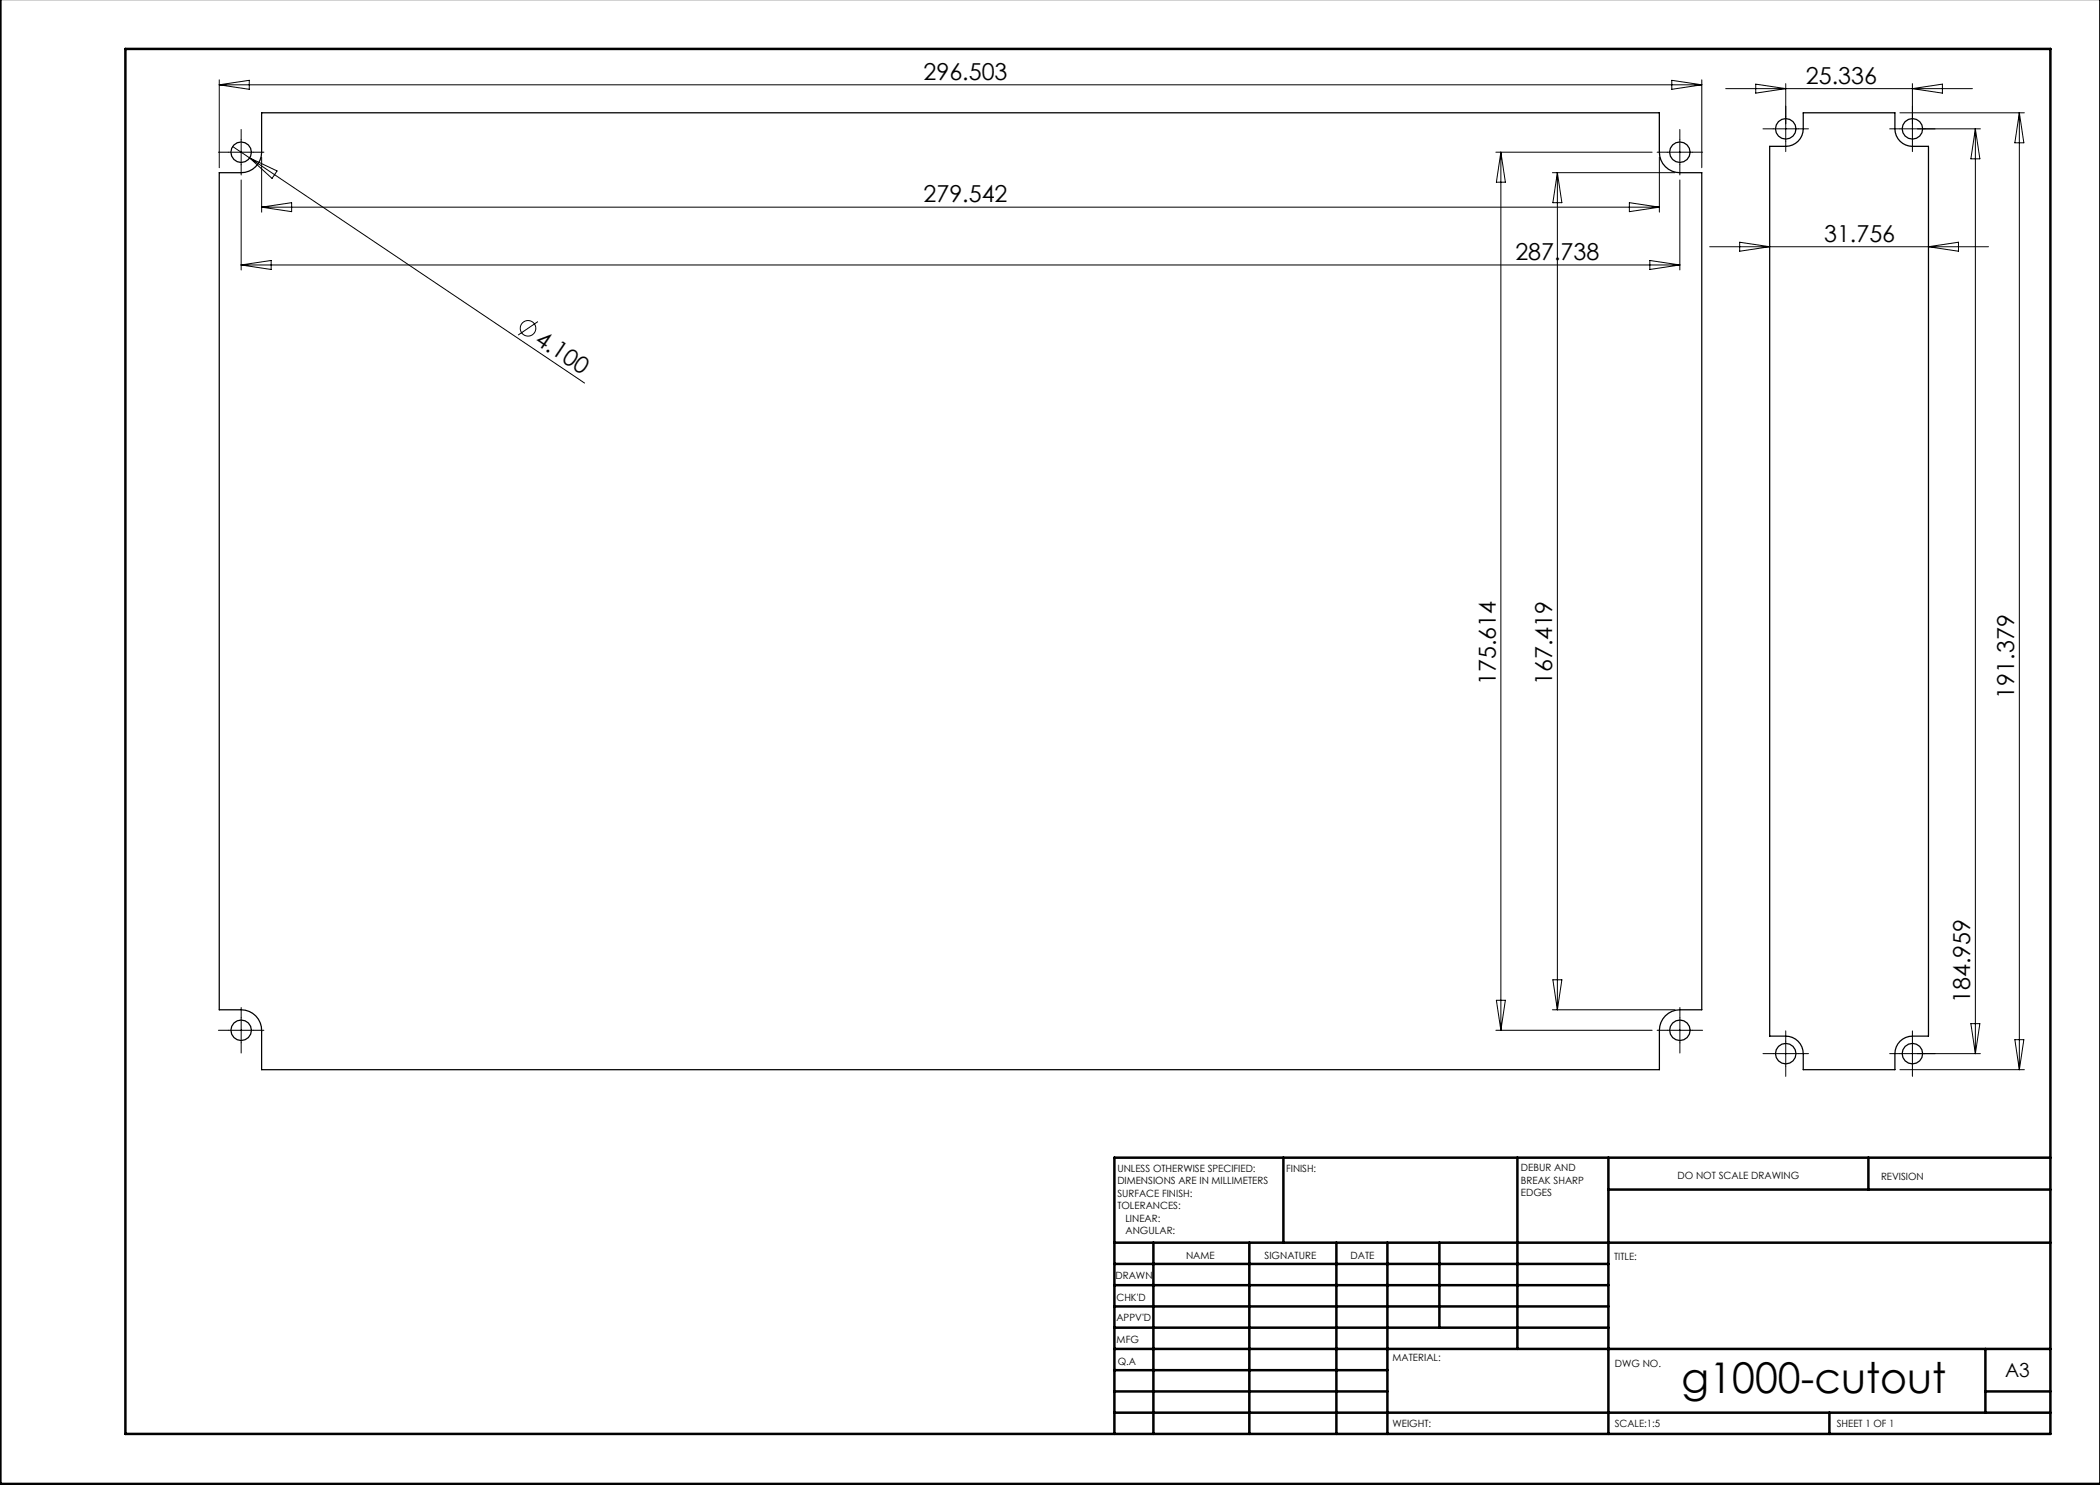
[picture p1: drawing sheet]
<svg xmlns="http://www.w3.org/2000/svg" width="420mm" height="297mm" viewBox="0 0 420 297" stroke-linecap="round" stroke-linejoin="round" font-family="sans-serif">
<g fill="none" stroke="#000" stroke-width=".2">
<path d="M43.9 16v17.5M43.9 17h296.5M43.9 17l6-.9v1.8zM334.4 16.1l6 .9-6 .9zM340.4 16v17.5M345.1 17.7h49.4M351.1 16.8l6 .9-6 .9zM357.1 16.7v11.6M382.5 16.7v11.6M382.5 17.7l6-.9v1.8zM45.7 30.4h5M46.5 29.3l70.4 47.3"/>
<path d="M48.2 27.9v5M48.2 36v18M49.9 31.6l5.5 2.6-1 1.5zM52.3 31.4v11M299.2 30.4h31.2M300.2 30.4v175.7M300.2 30.4l.9 6h-1.8zM310.5 34.5h24.5M311.5 34.5v167.5M311.5 34.5l.9 6h-1.8zM331.9 31.4v11M333.5 30.4h5"/>
<path d="M336 36v18M336 27.9v5M354.6 25.8h5M380 22.6h24.9M395.1 25.8v184.9M395.1 25.8l.9 6h-1.8zM396.1 25.8h-16.1M403.9 22.6v191.3M403.9 22.6l.9 6h-1.8zM48.2 53h287.8M48.2 53l6-.9v1.8zM52.3 41.4h279.6"/>
<path d="M52.3 41.4l6-.9v1.8zM325.9 40.5l6 .9-6 .9zM330 52.1l6 .9-6 .9zM341.9 49.3h55.8M347.9 48.4l6 .9-6 .9zM385.7 49.3l6-.9v1.8zM107.6 64.3l-4 2.7M310.6 196h1.8l-.9 6zM45.7 206.1h5M48.2 203.6v5M299.2 206.1h31.2M299.3 200.1h1.8l-.9 6z"/>
<path d="M310.5 202h24.5M333.5 206.1h5M336 203.6v5M354.6 210.7h5M357.1 208.2v5M380 210.7h16.1M380 213.9h24.9M382.5 208.2v5M394.2 204.7h1.8l-.9 6zM403 207.9h1.8l-.9 6z"/>
<circle cx="105.6" cy="65.7" r="1.56"/>
</g>
<g fill="none" stroke="#000" stroke-width=".2" stroke-dasharray="15.2 1.3 1.3 1.3">
<path d="M45.7 30.4h-2M48.2 27.9v-2M48.2 32.9v2.1M50.7 30.4h2.1M333.5 30.4h-2.1M336 27.9v-2M336 32.9v2.1M338.5 30.4h2M354.6 25.8h-2M357.1 23.3v-2.1M357.1 28.3v2M359.6 25.8h2.1"/>
<path d="M380 25.8h-2.1M382.5 23.3v-2.1M382.5 28.3v2M385 25.8h2M45.7 206.1h-2M48.2 203.6v-2.1M48.2 208.6v2M50.7 206.1h2.1M333.5 206.1h-2.1M336 203.6v-2.1M336 208.6v2M338.5 206.1h2"/>
<path d="M354.6 210.7h-2M357.1 208.2v-2M357.1 213.2v2.1M359.6 210.7h2.1M380 210.7h-2.1M382.5 208.2v-2M382.5 213.2v2.1M385 210.7h2"/>
</g>
<g fill="none" stroke="#000" stroke-width=".5">
<path d="M.1 -.1v296.9h419.9M25.1 9.8h385v277h-385zM256.7 231.5v17M303.5 231.5v38.3M321.7 231.5v55.3M321.7 237.9h88.4M373.7 231.5v6.4M410.1 231.5h-187.2v55.3M222.9 248.5h187.2M222.9 257h98.8M222.9 252.8h98.8M230.7 248.5v38.3"/>
<path d="M249.9 248.5v38.3M267.3 248.5v38.3M277.5 248.5v38.3M287.9 248.5v17M222.9 265.5h98.8M222.9 261.3h98.8M222.9 278.3h54.6M222.9 274h54.6M222.9 269.8h187.2M397.1 278.3h13M397.1 269.8v12.7M222.9 282.5h187.2"/>
<path d="M365.9 282.5v4.3"/>
</g>
<g fill="none" stroke="#000" stroke-width=".25">
<path d="M52.3 22.6h279.6v7.8a4.1 4.1 0 0 0 4.1 4.1h4.4v167.5h-4.4a4.1 4.1 0 0 0-4.1 4.1v7.8h-279.6v-7.7a4.1 4.1 0 0 0-4.1-4.2h-4.3v-167.5h4.3a4.1 4.1 0 0 0 4.1-4.1zM360.6 22.6h18.4v3.2a3.5 3.5 0 0 0 3.5 3.5h3.2v177.9h-3.2a3.5 3.5 0 0 0-3.5 3.5v3.2h-18.4v-3.2a3.5 3.5 0 0 0-3.5-3.5h-3.2v-177.9h3.2a3.5 3.5 0 0 0 3.5-3.5z"/>
<circle cx="48.2" cy="30.4" r="2.05"/>
<circle cx="336" cy="30.4" r="2.05"/>
<circle cx="357.1" cy="25.8" r="2.05"/>
<circle cx="382.5" cy="25.8" r="2.05"/>
<circle cx="48.2" cy="206.1" r="2.05"/>
<circle cx="336" cy="206.1" r="2.05"/>
<circle cx="357.1" cy="210.7" r="2.05"/>
<circle cx="382.5" cy="210.7" r="2.05"/>
</g>
<text font-size="8.5" x="336.3" y="278.5">g1000-cutout</text>
<g font-size="4.7">
<text x="184.7" y="15.9">296.503</text>
<text x="361.2" y="16.7">25.336</text>
<text x="184.7" y="40.4">279.542</text>
<text x="303.1" y="52">287.738</text>
<text x="364.8" y="48.3">31.756</text>
<text x="106.8" y="68.5" transform="rotate(34 106.8 68.5)">4.100</text>
<text x="299.2" y="137" transform="rotate(-90 299.2 137)">175.614</text>
<text x="310.5" y="137" transform="rotate(-90 310.5 137)">167.419</text>
<text x="402.9" y="139.7" transform="rotate(-90 402.9 139.7)">191.379</text>
<text x="394.1" y="200.6" transform="rotate(-90 394.1 200.6)">184.959</text>
</g>
<text font-size="3.9" x="401" y="275.4">A3</text>
<g font-size="2">
<text x="223.5" y="234.4">UNLESS OTHERWISE SPECIFIED:</text>
<text x="223.5" y="236.9">DIMENSIONS ARE IN MILLIMETERS</text>
<text x="223.5" y="239.4">SURFACE FINISH:</text>
<text x="257.2" y="234.4">FINISH:</text>
<text x="304.2" y="234.3">DEBUR AND</text>
<text x="304.2" y="236.8">BREAK SHARP</text>
<text x="304.2" y="239.3">EDGES</text>
<text x="335.5" y="235.8">DO NOT SCALE DRAWING</text>
<text x="376.2" y="236">REVISION</text>
<text x="223.5" y="241.9">TOLERANCES:</text>
<text x="225.1" y="244.4">LINEAR:</text>
<text x="225.1" y="246.9">ANGULAR:</text>
<text x="237.2" y="251.8">NAME</text>
<text x="252.9" y="251.7">SIGNATURE</text>
<text x="270.1" y="251.7">DATE</text>
<text x="223.1" y="255.9">DRAWN</text>
<text x="322.8" y="252">TITLE:</text>
<text x="223.3" y="260.1">CHK'D</text>
<text x="223.3" y="264.2">APPV'D</text>
<text x="223.3" y="268.6">MFG</text>
<text x="223.5" y="272.9">Q.A</text>
<text x="278.5" y="272.3">MATERIAL:</text>
<text x="323" y="273.4">DWG NO.</text>
<text x="278.5" y="285.3">WEIGHT:</text>
<text x="323" y="285.4">SCALE:1:5</text>
<text x="367.4" y="285.4">SHEET 1 OF 1</text>
</g>
</svg>
